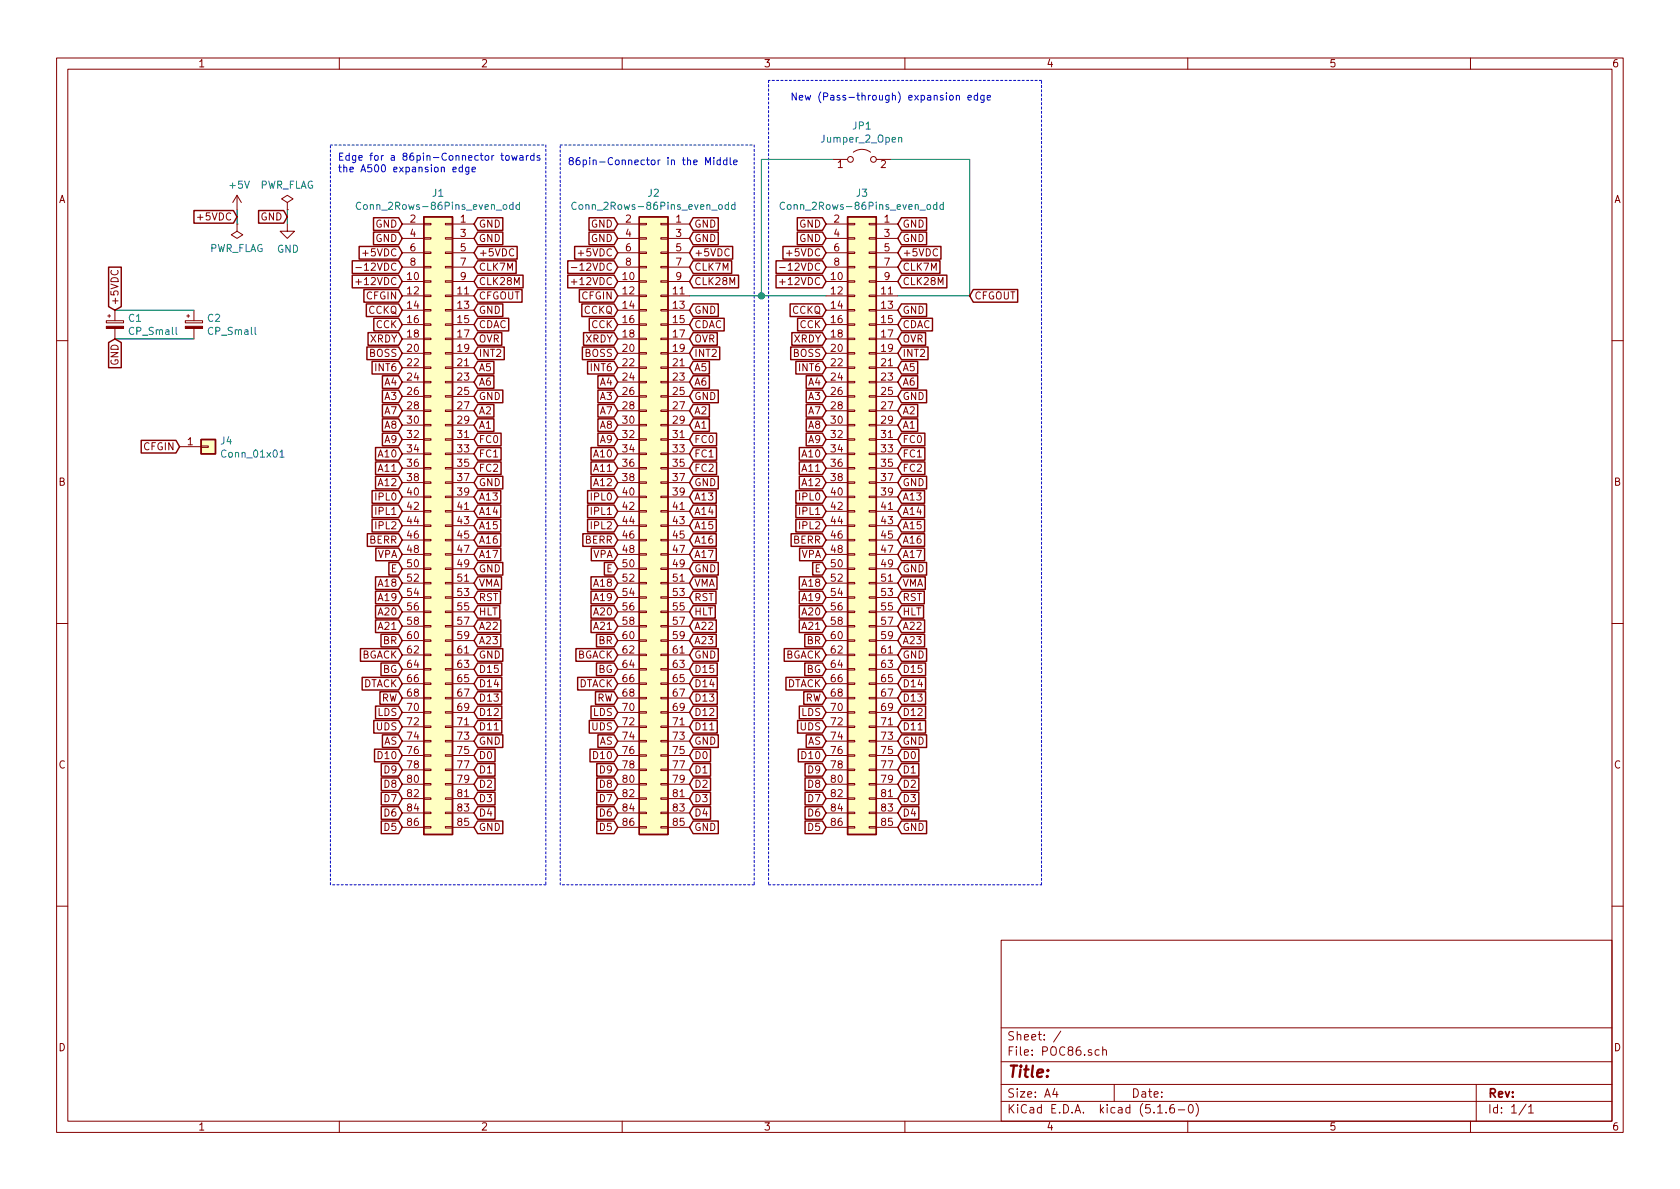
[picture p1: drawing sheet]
EESchema Schematic File Version 4
EELAYER 30 0
EELAYER END
$Descr A4 11693 8268
encoding utf-8
Sheet 1 1
Title ""
Date ""
Rev ""
Comp ""
Comment1 ""
Comment2 ""
Comment3 ""
Comment4 ""
$EndDescr
Text GLabel 1650 1500 0    50   Input ~ 0
+5VDC
$Comp
L power:PWR_FLAG #FLG0101
U 1 1
P 1650 1550
F 0 "#FLG0101" H 1650 1625 50  0001 C CNN
F 1 "PWR_FLAG" H 1650 1723 50  0000 C CNN
F 2 "" H 1650 1550 50  0001 C CNN
F 3 "~" H 1650 1550 50  0001 C CNN
	1    1650 1550
	-1   0    0    1   
$EndComp
$Comp
L power:+5V #PWR0101
U 1 1
P 1650 1450
F 0 "#PWR0101" H 1650 1300 50  0001 C CNN
F 1 "+5V" H 1665 1623 50  0000 C CNN
F 2 "" H 1650 1450 50  0001 C CNN
F 3 "" H 1650 1450 50  0001 C CNN
	1    1650 1450
	1    0    0    -1  
$EndComp
Wire Wire Line
	1650 1550 1650 1450
$Comp
L power:PWR_FLAG #FLG0102
U 1 1
P 2000 1450
F 0 "#FLG0102" H 2000 1525 50  0001 C CNN
F 1 "PWR_FLAG" H 2000 1623 50  0000 C CNN
F 2 "" H 2000 1450 50  0001 C CNN
F 3 "~" H 2000 1450 50  0001 C CNN
	1    2000 1450
	1    0    0    -1  
$EndComp
$Comp
L power:GND #PWR0102
U 1 1
P 2000 1550
F 0 "#PWR0102" H 2000 1300 50  0001 C CNN
F 1 "GND" H 2005 1377 50  0000 C CNN
F 2 "" H 2000 1550 50  0001 C CNN
F 3 "" H 2000 1550 50  0001 C CNN
	1    2000 1550
	1    0    0    -1  
$EndComp
Wire Wire Line
	2000 1450 2000 1550
Text GLabel 2000 1500 0    50   Input ~ 0
GND
Text GLabel 6250 1550 2    50   Input ~ 0
GND
Text GLabel 6250 1650 2    50   Input ~ 0
GND
Text GLabel 6250 1750 2    50   Input ~ 0
+5VDC
Text GLabel 6250 1850 2    50   Input ~ 0
CLK7M
Text GLabel 5750 1550 0    50   Input ~ 0
GND
Text GLabel 5750 1650 0    50   Input ~ 0
GND
Text GLabel 5750 1750 0    50   Input ~ 0
+5VDC
Text GLabel 5750 1850 0    50   Input ~ 0
-12VDC
Text GLabel 6250 1950 2    50   Input ~ 0
CLK28M
Text GLabel 5750 1950 0    50   Input ~ 0
+12VDC
Text GLabel 6250 2150 2    50   Input ~ 0
GND
Text GLabel 5750 2150 0    50   Input ~ 0
CCKQ
Text GLabel 6250 2250 2    50   Input ~ 0
CDAC
Text GLabel 5750 2250 0    50   Input ~ 0
CCK
Text GLabel 6250 2350 2    50   Input ~ 0
OVR
Text GLabel 5750 2350 0    50   Input ~ 0
XRDY
Text GLabel 6250 2450 2    50   Input ~ 0
INT2
Text GLabel 5750 2450 0    50   Input ~ 0
BOSS
Text GLabel 6250 2550 2    50   Input ~ 0
A5
Text GLabel 5750 2550 0    50   Input ~ 0
INT6
Text GLabel 6250 2650 2    50   Input ~ 0
A6
Text GLabel 5750 2650 0    50   Input ~ 0
A4
Text GLabel 6250 2750 2    50   Input ~ 0
GND
Text GLabel 5750 2750 0    50   Input ~ 0
A3
Text GLabel 6250 2850 2    50   Input ~ 0
A2
Text GLabel 5750 2850 0    50   Input ~ 0
A7
Text GLabel 6250 2950 2    50   Input ~ 0
A1
Text GLabel 5750 2950 0    50   Input ~ 0
A8
Text GLabel 6250 3050 2    50   Input ~ 0
FC0
Text GLabel 5750 3050 0    50   Input ~ 0
A9
Text GLabel 6250 3150 2    50   Input ~ 0
FC1
Text GLabel 5750 3150 0    50   Input ~ 0
A10
Text GLabel 6250 3250 2    50   Input ~ 0
FC2
Text GLabel 5750 3250 0    50   Input ~ 0
A11
Text GLabel 6250 3350 2    50   Input ~ 0
GND
Text GLabel 5750 3350 0    50   Input ~ 0
A12
Text GLabel 6250 3450 2    50   Input ~ 0
A13
Text GLabel 5750 3450 0    50   Input ~ 0
IPL0
Text GLabel 6250 3550 2    50   Input ~ 0
A14
Text GLabel 5750 3550 0    50   Input ~ 0
IPL1
Text GLabel 6250 3650 2    50   Input ~ 0
A15
Text GLabel 5750 3650 0    50   Input ~ 0
IPL2
Text GLabel 6250 3750 2    50   Input ~ 0
A16
Text GLabel 5750 3750 0    50   Input ~ 0
BERR
Text GLabel 6250 3850 2    50   Input ~ 0
A17
Text GLabel 5750 3850 0    50   Input ~ 0
VPA
Text GLabel 6250 3950 2    50   Input ~ 0
GND
Text GLabel 5750 3950 0    50   Input ~ 0
E
Text GLabel 6250 4050 2    50   Input ~ 0
VMA
Text GLabel 5750 4050 0    50   Input ~ 0
A18
Text GLabel 6250 4150 2    50   Input ~ 0
RST
Text GLabel 5750 4150 0    50   Input ~ 0
A19
Text GLabel 6250 4250 2    50   Input ~ 0
HLT
Text GLabel 5750 4250 0    50   Input ~ 0
A20
Text GLabel 6250 4350 2    50   Input ~ 0
A22
Text GLabel 5750 4350 0    50   Input ~ 0
A21
Text GLabel 6250 4450 2    50   Input ~ 0
A23
Text GLabel 5750 4450 0    50   Input ~ 0
BR
Text GLabel 6250 4550 2    50   Input ~ 0
GND
Text GLabel 5750 4550 0    50   Input ~ 0
BGACK
Text GLabel 6250 4650 2    50   Input ~ 0
D15
Text GLabel 5750 4650 0    50   Input ~ 0
BG
Text GLabel 6250 4750 2    50   Input ~ 0
D14
Text GLabel 5750 4750 0    50   Input ~ 0
DTACK
Text GLabel 6250 4850 2    50   Input ~ 0
D13
Text GLabel 5750 4850 0    50   Input ~ 0
RW
Text GLabel 6250 4950 2    50   Input ~ 0
D12
Text GLabel 5750 4950 0    50   Input ~ 0
LDS
Text GLabel 6250 5050 2    50   Input ~ 0
D11
Text GLabel 5750 5050 0    50   Input ~ 0
UDS
Text GLabel 6250 5150 2    50   Input ~ 0
GND
Text GLabel 5750 5150 0    50   Input ~ 0
AS
Text GLabel 6250 5250 2    50   Input ~ 0
D0
Text GLabel 5750 5250 0    50   Input ~ 0
D10
Text GLabel 6250 5350 2    50   Input ~ 0
D1
Text GLabel 5750 5350 0    50   Input ~ 0
D9
Text GLabel 6250 5450 2    50   Input ~ 0
D2
Text GLabel 5750 5450 0    50   Input ~ 0
D8
Text GLabel 6250 5550 2    50   Input ~ 0
D3
Text GLabel 5750 5550 0    50   Input ~ 0
D7
Text GLabel 6250 5650 2    50   Input ~ 0
D4
Text GLabel 5750 5650 0    50   Input ~ 0
D6
Text GLabel 6250 5750 2    50   Input ~ 0
GND
Text GLabel 5750 5750 0    50   Input ~ 0
D5
Text GLabel 3300 1550 2    50   Input ~ 0
GND
Text GLabel 3300 1650 2    50   Input ~ 0
GND
Text GLabel 3300 1750 2    50   Input ~ 0
+5VDC
Text GLabel 3300 1850 2    50   Input ~ 0
CLK7M
Text GLabel 2800 1550 0    50   Input ~ 0
GND
Text GLabel 2800 1650 0    50   Input ~ 0
GND
Text GLabel 2800 1750 0    50   Input ~ 0
+5VDC
Text GLabel 2800 1850 0    50   Input ~ 0
-12VDC
Text GLabel 3300 1950 2    50   Input ~ 0
CLK28M
Text GLabel 2800 1950 0    50   Input ~ 0
+12VDC
Text GLabel 2800 2050 0    50   Input ~ 0
CFGIN
Text GLabel 3300 2150 2    50   Input ~ 0
GND
Text GLabel 2800 2150 0    50   Input ~ 0
CCKQ
Text GLabel 3300 2250 2    50   Input ~ 0
CDAC
Text GLabel 2800 2250 0    50   Input ~ 0
CCK
Text GLabel 3300 2350 2    50   Input ~ 0
OVR
Text GLabel 2800 2350 0    50   Input ~ 0
XRDY
Text GLabel 3300 2450 2    50   Input ~ 0
INT2
Text GLabel 2800 2450 0    50   Input ~ 0
BOSS
Text GLabel 3300 2550 2    50   Input ~ 0
A5
Text GLabel 2800 2550 0    50   Input ~ 0
INT6
Text GLabel 3300 2650 2    50   Input ~ 0
A6
Text GLabel 2800 2650 0    50   Input ~ 0
A4
Text GLabel 3300 2750 2    50   Input ~ 0
GND
Text GLabel 2800 2750 0    50   Input ~ 0
A3
Text GLabel 3300 2850 2    50   Input ~ 0
A2
Text GLabel 2800 2850 0    50   Input ~ 0
A7
Text GLabel 3300 2950 2    50   Input ~ 0
A1
Text GLabel 2800 2950 0    50   Input ~ 0
A8
Text GLabel 3300 3050 2    50   Input ~ 0
FC0
Text GLabel 2800 3050 0    50   Input ~ 0
A9
Text GLabel 3300 3150 2    50   Input ~ 0
FC1
Text GLabel 2800 3150 0    50   Input ~ 0
A10
Text GLabel 3300 3250 2    50   Input ~ 0
FC2
Text GLabel 2800 3250 0    50   Input ~ 0
A11
Text GLabel 3300 3350 2    50   Input ~ 0
GND
Text GLabel 2800 3350 0    50   Input ~ 0
A12
Text GLabel 3300 3450 2    50   Input ~ 0
A13
Text GLabel 2800 3450 0    50   Input ~ 0
IPL0
Text GLabel 3300 3550 2    50   Input ~ 0
A14
Text GLabel 2800 3550 0    50   Input ~ 0
IPL1
Text GLabel 3300 3650 2    50   Input ~ 0
A15
Text GLabel 2800 3650 0    50   Input ~ 0
IPL2
Text GLabel 3300 3750 2    50   Input ~ 0
A16
Text GLabel 2800 3750 0    50   Input ~ 0
BERR
Text GLabel 3300 3850 2    50   Input ~ 0
A17
Text GLabel 2800 3850 0    50   Input ~ 0
VPA
Text GLabel 3300 3950 2    50   Input ~ 0
GND
Text GLabel 2800 3950 0    50   Input ~ 0
E
Text GLabel 3300 4050 2    50   Input ~ 0
VMA
Text GLabel 2800 4050 0    50   Input ~ 0
A18
Text GLabel 3300 4150 2    50   Input ~ 0
RST
Text GLabel 2800 4150 0    50   Input ~ 0
A19
Text GLabel 3300 4250 2    50   Input ~ 0
HLT
Text GLabel 2800 4250 0    50   Input ~ 0
A20
Text GLabel 3300 4350 2    50   Input ~ 0
A22
Text GLabel 2800 4350 0    50   Input ~ 0
A21
Text GLabel 3300 4450 2    50   Input ~ 0
A23
Text GLabel 2800 4450 0    50   Input ~ 0
BR
Text GLabel 3300 4550 2    50   Input ~ 0
GND
Text GLabel 2800 4550 0    50   Input ~ 0
BGACK
Text GLabel 3300 4650 2    50   Input ~ 0
D15
Text GLabel 2800 4650 0    50   Input ~ 0
BG
Text GLabel 3300 4750 2    50   Input ~ 0
D14
Text GLabel 2800 4750 0    50   Input ~ 0
DTACK
Text GLabel 3300 4850 2    50   Input ~ 0
D13
Text GLabel 2800 4850 0    50   Input ~ 0
RW
Text GLabel 3300 4950 2    50   Input ~ 0
D12
Text GLabel 2800 4950 0    50   Input ~ 0
LDS
Text GLabel 3300 5050 2    50   Input ~ 0
D11
Text GLabel 2800 5050 0    50   Input ~ 0
UDS
Text GLabel 3300 5150 2    50   Input ~ 0
GND
Text GLabel 2800 5150 0    50   Input ~ 0
AS
Text GLabel 3300 5250 2    50   Input ~ 0
D0
Text GLabel 2800 5250 0    50   Input ~ 0
D10
Text GLabel 3300 5350 2    50   Input ~ 0
D1
Text GLabel 2800 5350 0    50   Input ~ 0
D9
Text GLabel 3300 5450 2    50   Input ~ 0
D2
Text GLabel 2800 5450 0    50   Input ~ 0
D8
Text GLabel 3300 5550 2    50   Input ~ 0
D3
Text GLabel 2800 5550 0    50   Input ~ 0
D7
Text GLabel 3300 5650 2    50   Input ~ 0
D4
Text GLabel 2800 5650 0    50   Input ~ 0
D6
Text GLabel 3300 5750 2    50   Input ~ 0
GND
Text GLabel 2800 5750 0    50   Input ~ 0
D5
$Comp
L POC86:Conn_2Rows-86Pins_even_odd J1
U 1 1
P 3050 3650
F 0 "J1" H 3050 5967 50  0000 C CNN
F 1 "Conn_2Rows-86Pins_even_odd" H 3050 5876 50  0000 C CNN
F 2 "POC86:A500_Mirrored_86pin_Edge" H 3000 3950 50  0001 C CNN
F 3 "~" H 3000 3950 50  0001 C CNN
	1    3050 3650
	1    0    0    -1  
$EndComp
$Comp
L POC86:Conn_2Rows-86Pins_even_odd J3
U 1 1
P 6000 3650
F 0 "J3" H 6000 5967 50  0000 C CNN
F 1 "Conn_2Rows-86Pins_even_odd" H 6000 5876 50  0000 C CNN
F 2 "POC86:A500_86pin_Edge_Connector" H 5950 3950 50  0001 C CNN
F 3 "~" H 5950 3950 50  0001 C CNN
	1    6000 3650
	1    0    0    -1  
$EndComp
Text GLabel 4800 1550 2    50   Input ~ 0
GND
Text GLabel 4800 1650 2    50   Input ~ 0
GND
Text GLabel 4800 1750 2    50   Input ~ 0
+5VDC
Text GLabel 4800 1850 2    50   Input ~ 0
CLK7M
Text GLabel 4300 1550 0    50   Input ~ 0
GND
Text GLabel 4300 1650 0    50   Input ~ 0
GND
Text GLabel 4300 1750 0    50   Input ~ 0
+5VDC
Text GLabel 4300 1850 0    50   Input ~ 0
-12VDC
Text GLabel 4800 1950 2    50   Input ~ 0
CLK28M
Text GLabel 4300 1950 0    50   Input ~ 0
+12VDC
Text GLabel 4800 2150 2    50   Input ~ 0
GND
Text GLabel 6750 2050 2    50   Input ~ 0
CFGOUT
Text GLabel 4300 2150 0    50   Input ~ 0
CCKQ
Text GLabel 4800 2250 2    50   Input ~ 0
CDAC
Text GLabel 4300 2250 0    50   Input ~ 0
CCK
Text GLabel 4800 2350 2    50   Input ~ 0
OVR
Text GLabel 4300 2350 0    50   Input ~ 0
XRDY
Text GLabel 4800 2450 2    50   Input ~ 0
INT2
Text GLabel 4300 2450 0    50   Input ~ 0
BOSS
Text GLabel 4800 2550 2    50   Input ~ 0
A5
Text GLabel 4300 2550 0    50   Input ~ 0
INT6
Text GLabel 4800 2650 2    50   Input ~ 0
A6
Text GLabel 4300 2650 0    50   Input ~ 0
A4
Text GLabel 4800 2750 2    50   Input ~ 0
GND
Text GLabel 4300 2750 0    50   Input ~ 0
A3
Text GLabel 4800 2850 2    50   Input ~ 0
A2
Text GLabel 4300 2850 0    50   Input ~ 0
A7
Text GLabel 4800 2950 2    50   Input ~ 0
A1
Text GLabel 4300 2950 0    50   Input ~ 0
A8
Text GLabel 4800 3050 2    50   Input ~ 0
FC0
Text GLabel 4300 3050 0    50   Input ~ 0
A9
Text GLabel 4800 3150 2    50   Input ~ 0
FC1
Text GLabel 4300 3150 0    50   Input ~ 0
A10
Text GLabel 4800 3250 2    50   Input ~ 0
FC2
Text GLabel 4300 3250 0    50   Input ~ 0
A11
Text GLabel 4800 3350 2    50   Input ~ 0
GND
Text GLabel 4300 3350 0    50   Input ~ 0
A12
Text GLabel 4800 3450 2    50   Input ~ 0
A13
Text GLabel 4300 3450 0    50   Input ~ 0
IPL0
Text GLabel 4800 3550 2    50   Input ~ 0
A14
Text GLabel 4300 3550 0    50   Input ~ 0
IPL1
Text GLabel 4800 3650 2    50   Input ~ 0
A15
Text GLabel 4300 3650 0    50   Input ~ 0
IPL2
Text GLabel 4800 3750 2    50   Input ~ 0
A16
Text GLabel 4300 3750 0    50   Input ~ 0
BERR
Text GLabel 4800 3850 2    50   Input ~ 0
A17
Text GLabel 4300 3850 0    50   Input ~ 0
VPA
Text GLabel 4800 3950 2    50   Input ~ 0
GND
Text GLabel 4300 3950 0    50   Input ~ 0
E
Text GLabel 4800 4050 2    50   Input ~ 0
VMA
Text GLabel 4300 4050 0    50   Input ~ 0
A18
Text GLabel 4800 4150 2    50   Input ~ 0
RST
Text GLabel 4300 4150 0    50   Input ~ 0
A19
Text GLabel 4800 4250 2    50   Input ~ 0
HLT
Text GLabel 4300 4250 0    50   Input ~ 0
A20
Text GLabel 4800 4350 2    50   Input ~ 0
A22
Text GLabel 4300 4350 0    50   Input ~ 0
A21
Text GLabel 4800 4450 2    50   Input ~ 0
A23
Text GLabel 4300 4450 0    50   Input ~ 0
BR
Text GLabel 4800 4550 2    50   Input ~ 0
GND
Text GLabel 4300 4550 0    50   Input ~ 0
BGACK
Text GLabel 4800 4650 2    50   Input ~ 0
D15
Text GLabel 4300 4650 0    50   Input ~ 0
BG
Text GLabel 4800 4750 2    50   Input ~ 0
D14
Text GLabel 4300 4750 0    50   Input ~ 0
DTACK
Text GLabel 4800 4850 2    50   Input ~ 0
D13
Text GLabel 4300 4850 0    50   Input ~ 0
RW
Text GLabel 4800 4950 2    50   Input ~ 0
D12
Text GLabel 4300 4950 0    50   Input ~ 0
LDS
Text GLabel 4800 5050 2    50   Input ~ 0
D11
Text GLabel 4300 5050 0    50   Input ~ 0
UDS
Text GLabel 4800 5150 2    50   Input ~ 0
GND
Text GLabel 4300 5150 0    50   Input ~ 0
AS
Text GLabel 4800 5250 2    50   Input ~ 0
D0
Text GLabel 4300 5250 0    50   Input ~ 0
D10
Text GLabel 4800 5350 2    50   Input ~ 0
D1
Text GLabel 4300 5350 0    50   Input ~ 0
D9
Text GLabel 4800 5450 2    50   Input ~ 0
D2
Text GLabel 4300 5450 0    50   Input ~ 0
D8
Text GLabel 4800 5550 2    50   Input ~ 0
D3
Text GLabel 4300 5550 0    50   Input ~ 0
D7
Text GLabel 4800 5650 2    50   Input ~ 0
D4
Text GLabel 4300 5650 0    50   Input ~ 0
D6
Text GLabel 4800 5750 2    50   Input ~ 0
GND
Text GLabel 4300 5750 0    50   Input ~ 0
D5
$Comp
L POC86:Conn_2Rows-86Pins_even_odd J2
U 1 1
P 4550 3650
F 0 "J2" H 4550 5967 50  0000 C CNN
F 1 "Conn_2Rows-86Pins_even_odd" H 4550 5876 50  0000 C CNN
F 2 "POC86:DIP-86_even_odd_W5.08mm" H 4500 3950 50  0001 C CNN
F 3 "~" H 4500 3950 50  0001 C CNN
	1    4550 3650
	1    0    0    -1  
$EndComp
Text GLabel 4300 2050 0    50   Input ~ 0
CFGIN
Text GLabel 3300 2050 2    50   Input ~ 0
CFGOUT
Wire Wire Line
	4800 2050 5300 2050
$Comp
L Jumper:Jumper_2_Open JP1
U 1 1
P 6000 1100
F 0 "JP1" H 6000 1335 50  0000 C CNN
F 1 "Jumper_2_Open" H 6000 1244 50  0000 C CNN
F 2 "Connector_PinHeader_2.54mm:PinHeader_1x02_P2.54mm_Vertical" H 6000 1100 50  0001 C CNN
F 3 "~" H 6000 1100 50  0001 C CNN
	1    6000 1100
	1    0    0    -1  
$EndComp
Wire Wire Line
	5300 2050 5300 1100
Wire Wire Line
	5300 1100 5800 1100
Connection ~ 5300 2050
Wire Wire Line
	5300 2050 5750 2050
Wire Wire Line
	6200 1100 6750 1100
Wire Wire Line
	6750 1100 6750 2050
Wire Wire Line
	6750 2050 6250 2050
Wire Notes Line
	2300 1000 3800 1000
Wire Notes Line
	3800 1000 3800 6150
Wire Notes Line
	3800 6150 2300 6150
Wire Notes Line
	2300 6150 2300 1000
Text Notes 2350 1200 0    50   ~ 0
Edge for a 86pin-Connector towards \nthe A500 expansion edge
Wire Notes Line
	3900 1000 5250 1000
Wire Notes Line
	5250 1000 5250 6150
Wire Notes Line
	5250 6150 3900 6150
Wire Notes Line
	3900 6150 3900 1000
Text Notes 3950 1150 0    50   ~ 0
86pin-Connector in the Middle
Wire Notes Line
	5350 550  5350 6150
Wire Notes Line
	5350 6150 7250 6150
Wire Notes Line
	7250 6150 7250 550 
Wire Notes Line
	7250 550  5350 550 
Text Notes 5500 700  0    50   ~ 0
New (Pass-through) expansion edge
$Comp
L Device:CP_Small C2
U 1 1
P 1350 2250
F 0 "C2" H 1438 2296 50  0000 L CNN
F 1 "CP_Small" H 1438 2205 50  0000 L CNN
F 2 "Capacitor_THT:CP_Radial_D5.0mm_P2.50mm" H 1350 2250 50  0001 C CNN
F 3 "~" H 1350 2250 50  0001 C CNN
	1    1350 2250
	1    0    0    -1  
$EndComp
$Comp
L Device:CP_Small C1
U 1 1
P 800 2250
F 0 "C1" H 888 2296 50  0000 L CNN
F 1 "CP_Small" H 888 2205 50  0000 L CNN
F 2 "Capacitor_THT:CP_Radial_D5.0mm_P2.50mm" H 800 2250 50  0001 C CNN
F 3 "~" H 800 2250 50  0001 C CNN
	1    800  2250
	1    0    0    -1  
$EndComp
Text GLabel 800  2150 1    50   Input ~ 0
+5VDC
Wire Wire Line
	800  2150 1350 2150
Text GLabel 800  2350 3    50   Input ~ 0
GND
Wire Wire Line
	800  2350 1350 2350
$Comp
L Connector_Generic:Conn_01x01 J4
U 1 1
P 1450 3100
F 0 "J4" H 1530 3142 50  0000 L CNN
F 1 "Conn_01x01" H 1530 3051 50  0000 L CNN
F 2 "Connector_PinHeader_2.54mm:PinHeader_1x01_P2.54mm_Vertical" H 1450 3100 50  0001 C CNN
F 3 "~" H 1450 3100 50  0001 C CNN
	1    1450 3100
	1    0    0    -1  
$EndComp
Text GLabel 1250 3100 0    50   Input ~ 0
CFGIN
$EndSCHEMATC
